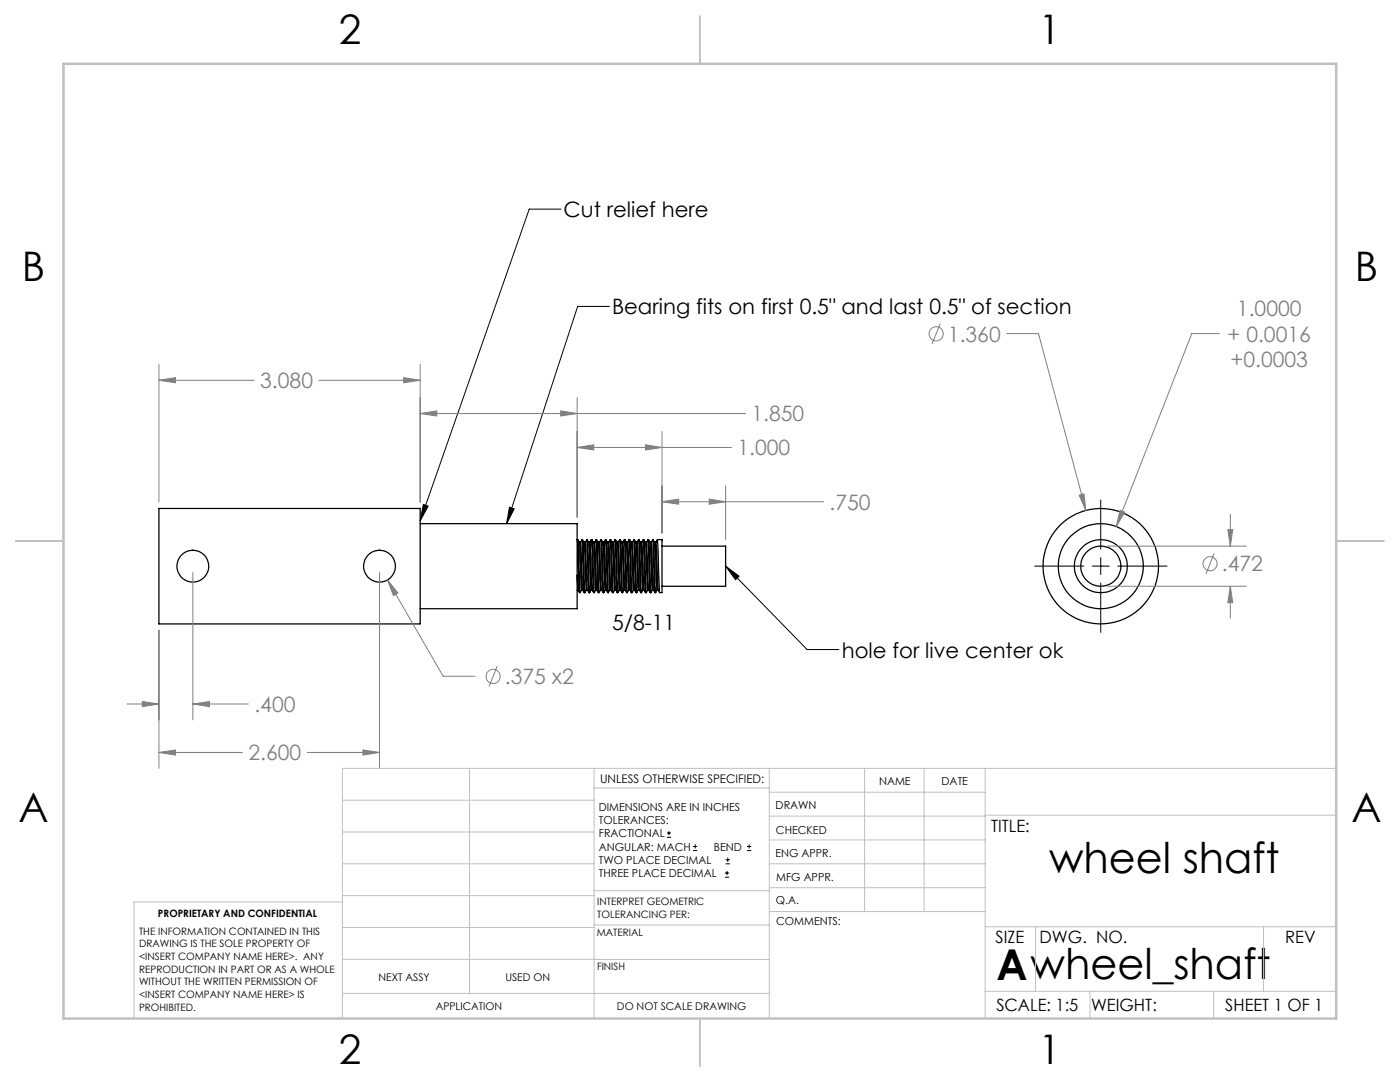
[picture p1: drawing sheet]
<svg xmlns="http://www.w3.org/2000/svg" width="279mm" height="216mm" viewBox="0 0 279 216" stroke-linecap="round" stroke-linejoin="round" font-family="sans-serif">
<g fill="none" stroke="#000" stroke-width=".25">
<path d="M31.7 101.5h52.2v23h-52.2zM83.9 104.5h31.3v17h-31.3M115.2 117.8h.2l.3 .5M115.2 114.8l.2 2.9M115.4 107.8l.2 .5 .1 .7 .4 8.8M115.6 108.2l.3 .1 .4 9.4M115.7 118.3l-.5-10.6 .2 .1 .4 10.5M115.7 118.3h.1M115.8 108.3l.3-.6 .5 10.6M116.1 117.8l-.3 .5M116.1 117.8h.2l.3 .5M116.1 107.7l.2 .1v.8l.4 9.7"/>
<path d="M116.3 107.8a3.8 3.8 0 0 1 .4 2.5l.3 7.5M116.6 108.2l.2 .1 .1 .7 .4 8.7M116.6 118.3h.1M116.7 108.3l.4-.6 .4 10.6M117 117.8l-.3 .5M117 117.8h.3l.2 .5M117.1 107.7l.1 .1 .1 .8 .4 9.7 .3-.5M117.2 107.8l.2 .3a19.5 19.5 0 0 1 .3 4.9l.3 4.8M117.5 108.2l.3 .1v.7l.4 8.7M117.5 118.3h.2M117.7 108.3l.3-.6 .5 10.6M118 117.8h.2l.3 .5"/>
<path d="M118 107.7l.2 .1 .4 10.5M118.2 107.8l.3 .5v.7l.4 8.8M118.4 108.2l.3 .1 .4 9.4M118.5 118.3h.1M118.6 108.3l.4-.6 .4 10.6M118.9 117.8l-.3 .5M118.9 117.8h.2l.3 .5M119 107.7l.1 .1 .1 .8 .4 9.7M119.1 107.8a3.8 3.8 0 0 1 .4 2.5l.3 7.5M119.4 108.2l.2 .1 .1 .7 .4 8.7M119.4 118.3h.2M119.6 108.3l.3-.6 .5 10.6"/>
<path d="M119.8 117.8l-.2 .5M119.8 117.8h.3l.3 .5M119.9 107.7l.2 .1v.8l.4 9.7M120.1 107.8l.1 .3a19.5 19.5 0 0 1 .3 4.9l.3 4.8M120.3 108.2l.3 .1v.7l.4 8.7M120.4 118.3h.1M120.5 108.3l.3-.6 .5 10.6M120.8 117.8l-.3 .5M120.8 117.8h.2l.3 .5M120.8 107.7l.2 .1 .4 10.5M121 107.8l.3 .5 .1 .7 .3 8.8M121.2 108.2l.3 .1 .5 9.4"/>
<path d="M121.3 118.3h.1M121.5 108.3l.3-.6 .4 10.6M121.7 117.8l-.3 .5M121.7 117.8h.3l.2 .5M121.8 107.7l.1 .1 .1 .8 .4 9.7M121.9 107.8a3.8 3.8 0 0 1 .4 2.5l.4 7.5M122.2 108.2l.2 .1 .1 .7 .4 8.7M122.2 118.3h.2M122.4 108.3l.3-.6 .5 10.6M122.7 117.8l-.3 .5M122.7 117.8h.2l.3 .5M122.7 107.7l.2 .1v.8l.4 9.7 .3-.5"/>
<path d="M122.9 107.8l.1 .3a19.5 19.5 0 0 1 .4 4.9l.2 4.8M123.1 108.2l.3 .1 .1 .7 .3 8.7M123.2 118.3h.1M123.3 108.3l.3-.6 .5 10.6M123.6 117.8h.2l.3 .5M123.6 107.7l.2 .1 .4 10.5M123.8 107.8l.3 .5 .1 .7 .3 8.8M124.1 108.2l.3 .1 .4 9.4M124.1 118.3h.1M124.3 108.3l.3-.6 .5 10.6M124.5 117.8l-.3 .5M124.5 117.8h.3l.3 .5"/>
<path d="M124.6 107.7l.1 .1 .1 .8 .4 9.7M124.7 107.8a3.8 3.8 0 0 1 .5 2.5l.3 7.5M125 108.2l.3 .1v.7l.4 8.7M125.1 118.3h.1M125.2 108.3l.4-.6 .4 10.6M125.5 117.8l-.3 .5M125.5 117.8h.2l.3 .5M125.6 107.7l.1 .1 .1 .8 .4 9.7M125.7 107.8l.1 .3a19.5 19.5 0 0 1 .4 4.9l.2 4.8M125.9 108.2l.3 .1 .1 .7 .3 8.7M126 118.3h.1M126.2 108.3l.3-.6 .5 10.6"/>
<path d="M126.4 117.8l-.2 .5M126.4 117.8h.2l.4 .5M126.5 107.7l.1 .1 .5 10.5M126.6 107.8l.3 .5 .1 .7 .4 8.8M126.9 108.2l.3 .1 .4 9.4M127 118.3h.1M127.1 108.3l.3-.6 .5 10.6M127.4 117.8l-.3 .5M127.4 117.8h.2l.3 .5M127.4 107.7l.2 .1v.8l.4 9.7M127.6 107.8a3.8 3.8 0 0 1 .4 2.5l.3 7.5M127.8 108.2l.3 .1 .1 .7 .4 8.7"/>
<path d="M127.9 118.3h.1M128 108.3l.4-.6 .4 10.6M128.3 117.8l-.3 .5M128.3 117.8h.3l.2 .5M128.4 107.7l.1 .1 .1 .8 .3 9.7 .4-.5M128.5 107.8l.2 .3a19.5 19.5 0 0 1 .3 4.9l.3 4.8M128.8 108.2l.2 .1 .1 .7 .4 8.7M128.8 118.3h.1M129 108.3l.3-.6 .5 10.6M129.3 117.8h.2l.3 .5M129.3 107.7l.2 .1 .4 10.5M129.5 107.8l.3 .5v.7l.4 8.8"/>
<path d="M129.7 108.2l.3 .1 .4 9.4M129.8 118.3h.1M129.9 108.3l.3-.6 .5 10.6M130.2 117.8l-.3 .5M130.2 117.8h.2l.3 .5M130.2 107.7l.2 .1 .1 .8 .3 9.7M130.4 107.8a3.8 3.8 0 0 1 .4 2.5l.3 7.5M130.7 108.2l.2 .1 .1 .7 .4 8.7M130.7 118.3h.1M130.8 108.3l.4-.6 .5 10.6M131.1 117.8l-.3 .5M131.1 117.8h.3l.3 .5"/>
<path d="M131.2 107.7h.9M132.1 107.7v10.6h-.4M132.1 107.7v.1M132.1 109h12.7v8h-12.7"/>
<circle cx="38.5" cy="113" r="3.2"/>
<circle cx="75.7" cy="113" r="3.2"/>
<circle cx="219.7" cy="113" r="4"/>
<circle cx="219.7" cy="113" r="8.5"/>
<circle cx="219.7" cy="113" r="11.5"/>
<circle cx="219.7" cy="113" r="5.3"/>
</g>
<g fill="none" stroke="#808080" stroke-width=".2">
<path d="M31.7 75.9l3.3-.5v1zM31.7 72.7v27.5M31.7 75.9h19M63.6 75.9h20.3M80.6 75.4l3.3 .5-3.3 .5zM83.9 72.7v27.5M115.2 79.3v23.9M187.6 64.6l-1.6 4M200.9 66.6h6.4l9.4 35.2M243.4 66.6h-5.6l-15 38.5M83.9 82.5l3.3-.5v1zM83.9 82.5h64.9"/>
<path d="M111.9 82l3.3 .5-3.3 .5zM115.2 89.3l3.3-.5v1zM115.2 89.3h30.8M128.8 88.8l3.3 .5-3.3 .5zM132.1 86.1v20.3M141.5 99.6l3.3 .5-3.3 .5zM144.8 96.9v10.8M215.4 98.8l.9-.3 .4 3.3zM38.5 114.2v29.5M75.7 114.2v39.1M77.3 115.7l2.1 2.6-.9 .6zM77.3 115.7l11.1 19.2h6.4"/>
<path d="M132.1 100.1l3.3-.5v1zM132.1 100.1h32.3M220.9 109h27.8M220.9 117h27.8M223.5 101.8l.9 .4-1.6 2.9zM242.3 110.5l-1.6 4M245 105.7h1l-.5 3.3zM245.5 117l.5 3.3h-1zM245.5 102.6v6.4M245.5 117v6.3M28.4 140l3.3 .5-3.3 .5zM31.7 125.8v27.5"/>
<path d="M99.2 133l-1.6 4M25.4 140.5h6.3M31.7 150.1l3.3-.5v1.1zM31.7 150.1h16.7M38.5 140.5l3.3-.5v1zM38.5 140.5h11.1M61.3 150.1h14.4M72.4 149.6l3.3 .5-3.3 .6z"/>
<circle cx="186.8" cy="66.6" r="1.41"/>
<circle cx="241.5" cy="112.5" r="1.4"/>
<circle cx="98.4" cy="135" r="1.41"/>
</g>
<g fill="none" stroke="#000" stroke-width=".2">
<path d="M112 41.7h-6.4l-21.7 62.2M121.6 61.1h-6.3l-14.2 43.4M219.7 99.8v9.8M84.5 100.6l.9 .4-1.5 2.9zM101.7 101.2l.9 .3-1.5 3zM144.8 113l16.3 16.6h6.3M144.8 113l2.7 2-.7 .7zM206.5 113h9.8M218 113h3.4M219.7 111.3v3.4M219.7 116.3v9.9M223.1 113h9.8"/>
<path d="M133.1 167.1h.8M133.1 166.2h.8M133.5 165.8v.9M138.3 169.7h.8M138.3 168.9h.8M138.7 168.5v.8M144.7 175h.8M144.7 174.2h.8M144.8 172.4h.9M144.8 171.6h.9M145.1 173.8v.8M145.2 171.1v.9"/>
<path d="M149.1 169.7h.8M149.1 168.9h.8M149.5 168.5v.8"/>
</g>
<g fill="none" stroke="#c0c0c0" stroke-width=".2">
<path d="M68.3 159.7h50.3M93.7 153.3v44.9M118.6 153.3v49.9M118.6 157.2h34.9M153.5 153.3v49.9M153.5 158.1h43.1M172.5 153.3v28.6M184.4 153.3v28.6M196.6 153.3v49.9M266.7 153.3h-198.4v49.9M68.3 178.7h50.3M68.3 172.4h50.3"/>
<path d="M68.3 166h50.3M68.3 180h-41.6v23.2M118.6 177.7h35M153.5 167.6h43.1M153.5 162.8h43.1M153.5 172.4h43.1M153.5 177.1h43.1M196.6 162.7h70.1M68.3 198.2h85.2M68.3 191.4l85.2 .1M68.3 185.1h50.3M118.6 184.6h35"/>
<path d="M153.6 181.9h43M196.6 197.8h70.1M196.6 184.9h70.1M206.7 184.9v12.9M217.5 197.8v5.4M242.2 197.8v5.4M252.2 184.9v12.9"/>
</g>
<path d="M139.7 3.2v9.5M3.1 107.9h9.6M266.7 107.9h9.5M139.7 203.2v9.6" fill="none" stroke="#c0c0c0" stroke-width=".25"/>
<path d="M12.7 12.7h254v190.5h-254z" fill="none" stroke="#c0c0c0" stroke-width=".5"/>
<path d="M101.7 101.2l.9 .3-1.5 3zM84.5 100.6l.9 .4-1.5 2.9zM144.8 113l2.7 2-.7 .7z" fill="#000"/>
<path d="M80.6 75.4l3.3 .5-3.3 .5zM31.7 75.9l3.3-.5v1zM111.9 82l3.3 .5-3.3 .5zM83.9 82.5l3.3-.5v1zM115.2 89.3l3.3-.5v1zM128.8 88.8l3.3 .5-3.3 .5zM132.1 100.1l3.3-.5v1zM141.5 99.6l3.3 .5-3.3 .5zM38.5 140.5l3.3-.5v1zM28.4 140l3.3 .5-3.3 .5zM72.4 149.6l3.3 .5-3.3 .6zM31.7 150.1l3.3-.5v1.1zM77.3 115.7l1.2 3.2 .9-.6zM245 105.7h1l-.5 3.3zM245.5 117l.5 3.3h-1zM215.4 98.8l1.3 3-.4-3.3zM223.5 101.8l-.7 3.3 1.6-2.9z" fill="#808080"/>
<g font-size="8.5">
<text x="209.4" y="174.2">wheel shaft</text>
<text x="198.9" y="195.5">Awheel_shaft</text>
</g>
<g font-size="8.1">
<text x="67.6" y="8.9">2</text>
<text x="207.3" y="8.9">1</text>
<text x="4.4" y="56.2">B</text>
<text x="270.4" y="56.2">B</text>
<text x="3.7" y="164.1">A</text>
<text x="269.7" y="164.1">A</text>
<text x="67.6" y="212.4">2</text>
<text x="207.3" y="212.4">1</text>
</g>
<g font-size="4.2">
<text x="112.5" y="43.3">Cut relief here</text>
<text x="122.1" y="62.7">Bearing fits on first 0.5&quot; and last 0.5&quot; of section</text>
<text x="122.1" y="125.8">5/8-11</text>
<text x="168" y="131.2">hole for live center ok</text>
</g>
<g font-size="4.2" fill="#808080">
<text x="246.9" y="63.1">1.0000</text>
<text x="189.2" y="68.1">1.360</text>
<text x="245" y="68.2">+ 0.0016</text>
<text x="51.9" y="77.5">3.080</text>
<text x="245.6" y="73.2">+0.0003</text>
<text x="150" y="84.1">1.850</text>
<text x="147.2" y="90.9">1.000</text>
<text x="165.5" y="101.7">.750</text>
<text x="243.8" y="114">.472</text>
<text x="100.8" y="136.5">.375 x2</text>
<text x="50.8" y="142.1">.400</text>
<text x="49.6" y="151.7">2.600</text>
</g>
<g font-size="3.4">
<text x="197.8" y="166">TITLE:</text>
<text x="198.7" y="188.1">SIZE</text>
<text x="207.5" y="188.1">DWG. NO.</text>
<text x="256.5" y="188.2">REV</text>
<text x="198.8" y="201.7">SCALE: 1:5</text>
<text x="217.7" y="201.8">WEIGHT:</text>
<text x="244.5" y="201.7">SHEET 1 OF 1</text>
</g>
<text font-size="2.4" x="119.8" y="156.2">UNLESS OTHERWISE SPECIFIED:</text>
<g font-size="2.2">
<text x="119.5" y="161.8">DIMENSIONS ARE IN INCHES</text>
<text x="154.8" y="161.4">DRAWN</text>
<text x="175.4" y="156.6">NAME</text>
<text x="187.9" y="156.7">DATE</text>
<text x="119.5" y="164.4">TOLERANCES:</text>
<text x="119.5" y="167.1">FRACTIONAL</text>
<text x="154.9" y="166.3">CHECKED</text>
<text x="119.5" y="169.7">ANGULAR: MACH</text>
<text x="119.5" y="172.4">TWO PLACE DECIMAL</text>
<text x="142.5" y="169.7">BEND</text>
<text x="154.8" y="171">ENG APPR.</text>
<text x="119.5" y="175">THREE PLACE DECIMAL</text>
<text x="154.9" y="175.7">MFG APPR.</text>
<text x="154.9" y="180.4">Q.A.</text>
<text x="154.9" y="184.6">COMMENTS:</text>
</g>
<g font-size="2.1">
<text x="75.5" y="195.7">NEXT ASSY</text>
<text x="100.9" y="195.7">USED ON</text>
<text x="86.9" y="201.5">APPLICATION</text>
<text x="123.1" y="201.6">DO NOT SCALE DRAWING</text>
</g>
<g font-size="2">
<text x="31.5" y="182.9">PROPRIETARY AND CONFIDENTIAL</text>
<text x="119.2" y="180.6">INTERPRET GEOMETRIC</text>
<text x="119.2" y="183.1">TOLERANCING PER:</text>
<text x="27.8" y="186.5">THE INFORMATION CONTAINED IN THIS</text>
<text x="27.8" y="189">DRAWING IS THE SOLE PROPERTY OF</text>
<text x="27.8" y="191.6">&lt;INSERT COMPANY NAME HERE&gt;. ANY</text>
<text x="119.1" y="186.7">MATERIAL</text>
<text x="27.8" y="194.1">REPRODUCTION IN PART OR AS A WHOLE</text>
<text x="27.8" y="196.6">WITHOUT THE WRITTEN PERMISSION OF</text>
<text x="119.1" y="193.5">FINISH</text>
<text x="27.8" y="199.1">&lt;INSERT COMPANY NAME HERE&gt; IS</text>
<text x="27.8" y="201.7">PROHIBITED.</text>
</g>
</svg>
